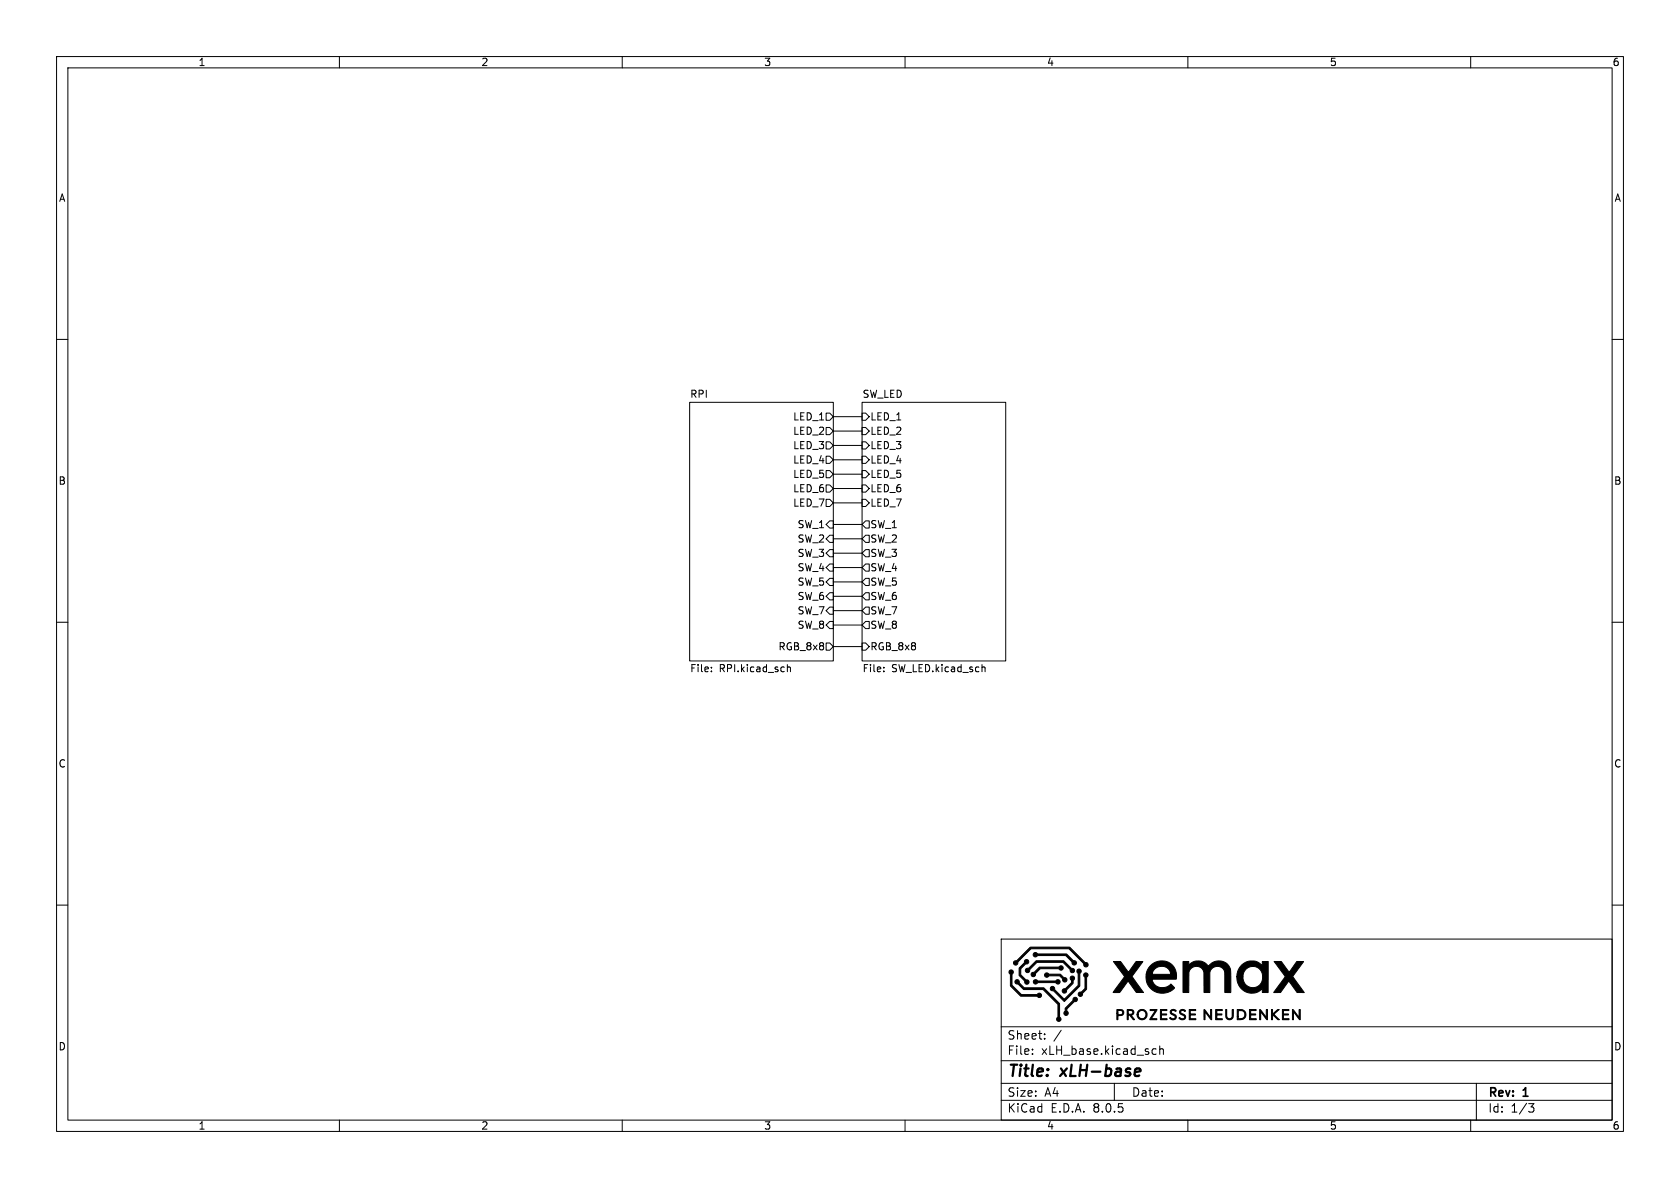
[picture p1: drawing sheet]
<svg xmlns="http://www.w3.org/2000/svg" width="297mm" height="210mm" viewBox="0 0 297 210" stroke-linecap="round" stroke-linejoin="round" font-family="sans-serif">
<g fill="none" stroke="#000" stroke-width=".18">
<path d="M10 10h277v190h-277zM12 12h273v186h-273zM60 10v2M110 10v2M160 10v2M210 10v2M260 10v2M10 60h2M285 60h2M121.9 71.1h25.4v45.7h-25.4zM146 73h.7l.6 .7-.6 .6h-.7zM146 75.6h.7l.6 .6-.6 .6h-.7z"/>
<path d="M146 78.1h.7l.6 .6-.6 .7h-.7zM147.3 76.2h5.1M147.3 78.7h5.1M147.3 73.7h5.1M152.4 71.1h25.4v45.7h-25.4zM152.4 73h.6l.7 .7-.7 .6h-.6zM152.4 75.6h.6l.7 .6-.7 .6h-.6zM152.4 78.1h.6l.7 .6-.7 .7h-.6zM146 80.6h.7l.6 .7-.6 .6h-.7zM146 95.3l.7-.7h.6v1.3h-.6zM146 85.7h.7l.6 .7-.6 .6h-.7zM146 83.2h.7l.6 .6-.6 .7h-.7z"/>
<path d="M146 88.3h.7l.6 .6-.6 .6h-.7zM146.7 92.1h.6v1.2h-.6l-.7-.6zM146.7 97.2h.6v1.2h-.6l-.7-.6zM147.3 81.3h5.1M147.3 86.4h5.1M147.3 83.8h5.1M147.3 97.8h5.1M147.3 95.3h5.1M147.3 88.9h5.1M147.3 92.7h5.1M152.4 80.6h.6l.7 .7-.7 .6h-.6zM152.4 85.7h.6l.7 .7-.7 .6h-.6z"/>
<path d="M152.4 83.2h.6l.7 .6-.7 .7h-.6zM152.4 88.3h.6l.7 .6-.7 .6h-.6zM153 94.6h.7v1.3h-.7l-.6-.6zM153 97.2h.7v1.2h-.7l-.6-.6zM153 92.1h.7v1.2h-.7l-.6-.6zM153 99.7h.7v1.3h-.7l-.6-.7zM10 110h2M125.8 118.6v.1M125.8 118v.1M139.2 118l.2-.1 .3 .1v.7M139.2 117.5v1.2M146 100.3l.7-.6h.6v1.3h-.6z"/>
<path d="M146 113.7h.7l.6 .6-.6 .6h-.7zM146 108l.7-.7h.6v1.3h-.6zM146 102.9l.7-.7h.6v1.3h-.6zM146 105.4l.7-.6h.6v1.2h-.6zM146.7 109.9h.6v1.2h-.6l-.7-.6zM147.3 105.4h5.1M147.3 100.3h5.1M147.3 102.9h5.1M147.3 110.5h5.1M147.3 114.3h5.1M147.3 108h5.1M152.4 113.7h.6l.7 .6-.7 .6h-.6z"/>
<path d="M153 102.2h.7v1.3h-.7l-.6-.6zM153 104.8h.7v1.2h-.7l-.6-.6zM153 107.3h.7v1.3h-.7l-.6-.6zM153 109.9h.7v1.2h-.7l-.6-.6zM156.2 118.6v.1M156.2 118v.1M173.7 118h.4l.1 .7M285 110h2M10 160h2M285 160h2M177 166h108v32h-108zM60 198v2"/>
<path d="M110 198v2M160 198v2M177 194.5h108M177 191.5h108M177 187.5h108M177 181.5h108M182.5 186.3v.1M182.5 185.5v.1M184.7 183.6v.1M184.7 182.8v.1M187.6 182.1l-1.3 2M197 191.5v3"/>
<path d="M203.8 186.3h.6M203.8 185.5h.6M205 185.5l.2-.1 .4 .1 .1 .9M205 184.9v1.5M210 198v2M260 198v2M261 191.5v6.5M270.2 195.1h1l-.5 .6 .4 .1 .1 .5-.3 .3h-.4"/>
</g>
<path d="M201 188.9l.6 .1v.4l-1 .1M201.4 190.1l-.2 .1" fill="none" stroke="#000" stroke-width=".4"/>
<g fill="#000" stroke="#000" stroke-width=".18">
<path d="M181.2 169.8a.4 .4 0 0 1 .5-.1 .4 .4 0 0 1 .1 .5 .4 .4 0 0 1-.5 .2l-.8 .8v1.1l.9 .9a.4 .4 0 0 1 .5 .4 .4 .4 0 0 1-.5 .4 .4 .4 0 0 1-.2-.6l-1-1v-1.3l.9-.9zM182.4 172l.4-.1 1-.9h3.4a.4 .4 0 0 1 .6-.2 .4 .4 0 0 1 0 .7 .4 .4 0 0 1-.6-.3h-3.3l-.8 .9a.4 .4 0 0 1-.5 .6 .4 .4 0 0 1-.2-.7zM182.8 173.3a.4 .4 0 0 1 .6 .1h3.3a.41 .41 0 0 1 .6-.1 .41 .41 0 0 1-.1 .7 .41 .41 0 0 1-.6-.3h-3.2a.4 .4 0 0 1-.5 .2 .4 .4 0 0 1-.1-.6zM178.5 171.6a.4 .4 0 0 1 .6 0 .4 .4 0 0 1-.2 .6v2l1.7 1.6h2.7a.41 .41 0 0 1 .7-.2 .41 .41 0 0 1 0 .7 .41 .41 0 0 1-.7-.2h-2.9l-1.8-1.8v-2.1l-.2-.4zM185.8 174.5a.4 .4 0 0 1 .5-.1 .4 .4 0 0 1 .1 .5l1.8 1.7 2.4-2.4v-2.1a.4 .4 0 0 1-.2-.6 .4 .4 0 0 1 .7 0 .4 .4 0 0 1-.2 .6v2.2l-2.7 2.7-2-1.9a.41 .41 0 0 1-.4-.1 .41 .41 0 0 1 0-.5zM189.3 172.7a.4 .4 0 0 1 .6 0 .4 .4 0 0 1-.2 .6v.5l-1.1 1.2a.4 .4 0 0 1-.4 .6 .4 .4 0 0 1-.4-.5 .4 .4 0 0 1 .5-.3l1.1-1.1v-.4a.47 .47 0 0 1-.1-.6zM184.8 172.1l.3-.1 .3 .2h2.1l.6 .6a.4 .4 0 0 1 .5 .4 .4 .4 0 0 1-.5 .4 .4 .4 0 0 1-.2-.6l-.6-.5h-1.9a.4 .4 0 0 1-.5 .2 .4 .4 0 0 1-.1-.6zM189.8 176.4a.4 .4 0 0 1 .7 .2 .4 .4 0 0 1-.6 .5l-1.3 1.3v.3a.41 .41 0 0 1 .1 .7 .41 .41 0 0 1-.6-.1 .41 .41 0 0 1 .2-.6v-.5l1.4-1.4zM181.4 171.3l.4-.1 1.4-1.4h4.9l1.3 1.4a.41 .41 0 0 1 .6 .3 .41 .41 0 0 1-.5 .5 .41 .41 0 0 1-.3-.6l-1.3-1.3h-4.6l-1.3 1.3a.4 .4 0 0 1-.4 .5 .4 .4 0 0 1-.2-.6zM182.8 168.5l.3-.1 .3 .2h5.2l1.1 1.2a.41 .41 0 0 1 .6 .3 .41 .41 0 0 1-.4 .5 .41 .41 0 0 1-.4-.6l-1.1-1.1h-5a.4 .4 0 0 1-.6 .2 .4 .4 0 0 1 0-.6zM191.6 172.1a.4 .4 0 0 1 .7 0 .4 .4 0 0 1-.2 .6v2.2l-.7 .7a.4 .4 0 0 1-.4 .5 .4 .4 0 0 1-.4-.4 .4 .4 0 0 1 .6-.3l.6-.7v-2l-.2-.2zM179.2 170l.5-.2 2.4-2.4h7l2.7 2.8a.41 .41 0 0 1 .6 .3 .41 .41 0 0 1-.5 .4 .41 .41 0 0 1-.3-.5l-2.6-2.7h-6.7l-2.3 2.3a.45 .45 0 0 1-.3 .5 .45 .45 0 0 1-.5-.2z"/>
<path d="M196.8 170h1.3l1.4 1.9 1.3-1.9h1.2l-1.6 2.2a.39 .39 0 0 0-.3 .4 .39 .39 0 0 0 .3 .3l1.8 2.5h-1.3l-1.5-2-.9 1.3a.92 .92 0 0 1-.8 .8l-.9-.1 2-2.8zM197.4 178.5h.4a.57 .57 0 0 1 .9 .4 .57 .57 0 0 1-.7 .6h-.4v.8h-.2v-1.2h.2a.21 .21 0 0 0 .1 .3 .21 .21 0 0 0 .2 0 .4 .4 0 0 0 .6-.4 .4 .4 0 0 0-.6-.4h-.3v.5h-.2zM199.3 178.5h.3a.54 .54 0 0 1 .8 .3 .54 .54 0 0 1-.4 .7l.6 .7-.2 .1-.7-.8h-.2v.8h-.2v-1h.2a.48 .48 0 0 0 .5 0 .48 .48 0 0 0 .2-.6l-.7-.1v.7h-.2zM203.4 170.7a2.65 2.65 0 0 1 3.2-.6 2.65 2.65 0 0 1 1.3 3h-4.2a1.94 1.94 0 0 0 3.3 .8l.4 .5a.25 .25 0 0 1 .3 .2 .25 .25 0 0 1-.3 .3 2.92 2.92 0 0 1-3.3 .3 2.92 2.92 0 0 1-1.5-3h4.4a1.67 1.67 0 0 0-1.7-1.4 1.67 1.67 0 0 0-1.6 1.4h-1.1l.3-.8zM212.8 178.5h.2l1 1.3v-1.3h.2v1.8l-1.2-1.4v1.4h-.1zM209.1 170h1.1v.6a2.18 2.18 0 0 1 3.4 .2 2.18 2.18 0 0 1 2.7-.8 2.18 2.18 0 0 1 1.3 2.5v3h-1.1v-2.8a1.41 1.41 0 0 0-.4-1.6 1.41 1.41 0 0 0-1.7 0l-.5 .8v3.6h-1l-.1-3.6a1.37 1.37 0 0 0-1.6-1 1.37 1.37 0 0 0-1 1.7v2.9h-1.1zM219.6 170.5a2.5 2.5 0 0 1 3.6 .2v-.7h1v5.5l-1-.1-.1-.7a2.6 2.6 0 0 1-3 .6 2.6 2.6 0 0 1-1.4-2.6h1a1.78 1.78 0 0 0 2.1 1.9 1.78 1.78 0 0 0 1.3-2.5 1.74 1.74 0 0 0-1.9-1.2 1.74 1.74 0 0 0-1.5 1.8h-1a2.83 2.83 0 0 1 .9-2.2zM222.7 178.5l.2 .1 1 1.3v-1.4h.2v1.8l-.2-.1-1-1.3v1.4h-.2zM224.8 178.5h.2v.8l.9-.8h.2l-.9 .8 1 1h-.3l-.9-.9v.9h-.2zM225.2 170h1.3l1.4 1.8 1.4-1.8h1.2l-2 2.6 2.1 2.9h-1.3l-1.5-2.1-1.4 2.1-1.2-.1 1.9-2.5a.29 .29 0 0 0 .1-.3 .29 .29 0 0 0-.2-.3zM228.5 178.5l.2 .1 .9 1.3 .1-1.4h.2v1.8l-.2-.1-1-1.3v1.4h-.2zM179.5 173.3a.41 .41 0 0 1 .5-.1 .41 .41 0 0 1 .2 .5l.9 .9h3.4l2.8 2.8v2.4a.4 .4 0 0 1 .2 .6 .4 .4 0 0 1-.6 0 .4 .4 0 0 1 .1-.6v-2.2l-2.6-2.7h-3.4l-1-.9a.41 .41 0 0 1-.5-.2 .41 .41 0 0 1 0-.5z"/>
<path d="M201.3 178.6a.89 .89 0 0 1 1.4 .3 .89 .89 0 0 1-.6 1.3 .89 .89 0 0 1-1.1-.8h.2a.7 .7 0 0 0 1 .6 .7 .7 0 0 0 .1-1.2 .7 .7 0 0 0-1.1 .4v.2h-.2zM203.3 178.5h1.2l-1 1.6h1v.2h-1.2l1-1.6-1-.1zM205.2 178.5h1.1v.1h-1v.6h.9v.2h-.9v.7h1v.2h-1.2zM207 178.6a.61 .61 0 0 1 .9 .1v.1a.42 .42 0 0 0-.5-.2 .42 .42 0 0 0-.3 .4l.1 .1a.61 .61 0 0 1 .7 .4 .61 .61 0 0 1-.1 .7 .61 .61 0 0 1-1-.3l.1-.1a.45 .45 0 0 0 .5 .3 .45 .45 0 0 0 .3-.4l-.2-.2a.6 .6 0 0 1-.5-.9zM208.7 178.6a.48 .48 0 0 1 .5-.2 .48 .48 0 0 1 .3 .4 .58 .58 0 0 0-.7 0 .55 .55 0 0 0 .6 .6 .55 .55 0 0 1 0 .8 .55 .55 0 0 1-.7 0l-.3-.2 .1-.2a.44 .44 0 0 0 .5 .3 .44 .44 0 0 0 .4-.5l-.2-.1a.57 .57 0 0 1-.6-.3 .57 .57 0 0 1 .1-.6zM210.2 178.5h1.2v.1h-1v.6h.9v.2h-.9v.7h1v.2h-1.2zM214.9 178.5h1.2v.1h-1v.6h.9v.2h-.9v.7h1v.2h-1.2zM216.7 178.5h.2v.5a.7 .7 0 0 0 .7 1l.2-.3v-1.2h.2v.8a.72 .72 0 0 1-.7 1 .72 .72 0 0 1-.6-1zM218.7 178.5h.5a.93 .93 0 0 1 1.1 1 .93 .93 0 0 1-1.3 .8h-.3v-.6h.2a.3 .3 0 0 0 .1 .4 .3 .3 0 0 0 .4 0 .71 .71 0 0 0 .7-.8 .71 .71 0 0 0-.8-.6h-.4v1h-.2zM220.9 178.5h1.2v.1h-1v.6h.9v.2h-.9v.7h1v.2h-1.2zM226.7 178.5h1.2v.1h-1v.6h.9v.2h-.9v.7h1v.2h-1.2z"/>
</g>
<g font-size="2.8">
<text x="178" y="190.9">Title:</text>
<text x="187.7" y="190.9">xLH-base</text>
</g>
<g font-size="2.1">
<text x="178" y="184">Sheet:</text>
<text x="178" y="186.7">File:</text>
<text x="184.1" y="186.7">xLH_base.kicad_sch</text>
<text x="178" y="196.9">KiCad</text>
<text x="178" y="194.1">Size:</text>
<text x="184.7" y="194.1">A4</text>
<text x="185.7" y="196.9">E.D.A.</text>
<text x="193.3" y="196.9">8.0.5</text>
<text x="200" y="194.1">Date:</text>
<text x="263" y="194.3">Rev:</text>
<text x="263" y="196.9">Id:</text>
<text x="267.1" y="196.9">1/3</text>
<text x="269.4" y="194.3">1</text>
</g>
<g font-size="1.8">
<text x="35" y="11.9">1</text>
<text x="85" y="11.9">2</text>
<text x="135" y="11.9">3</text>
<text x="185" y="11.9">4</text>
<text x="235" y="11.9">5</text>
<text x="285" y="11.9">6</text>
<text x="10.3" y="35.9">A</text>
<text x="285.3" y="35.9">A</text>
<text x="121.9" y="70.4">RPI</text>
<text x="152.4" y="70.4">SW_LED</text>
<text x="140.1" y="74.5">LED_1</text>
<text x="140.1" y="77.1">LED_2</text>
<text x="153.8" y="74.5">LED_1</text>
<text x="153.8" y="77.1">LED_2</text>
<text x="140.1" y="82.1">LED_4</text>
<text x="140.1" y="79.6">LED_3</text>
<text x="153.8" y="79.6">LED_3</text>
<text x="153.8" y="82.1">LED_4</text>
<text x="10.3" y="85.9">B</text>
<text x="140.1" y="87.2">LED_6</text>
<text x="140.1" y="84.7">LED_5</text>
<text x="140.1" y="89.8">LED_7</text>
<text x="153.8" y="87.2">LED_6</text>
<text x="153.8" y="84.7">LED_5</text>
<text x="153.8" y="89.8">LED_7</text>
<text x="285.3" y="85.9">B</text>
<text x="140.9" y="93.6">SW_1</text>
<text x="153.8" y="93.6">SW_1</text>
<text x="140.9" y="98.7">SW_3</text>
<text x="140.9" y="96.1">SW_2</text>
<text x="140.9" y="101.2">SW_4</text>
<text x="153.8" y="96.1">SW_2</text>
<text x="153.8" y="98.7">SW_3</text>
<text x="153.8" y="101.2">SW_4</text>
<text x="140.9" y="103.7">SW_5</text>
<text x="140.9" y="106.3">SW_6</text>
<text x="153.8" y="103.7">SW_5</text>
<text x="153.8" y="106.3">SW_6</text>
<text x="140.9" y="108.8">SW_7</text>
<text x="140.9" y="111.4">SW_8</text>
<text x="153.8" y="108.8">SW_7</text>
<text x="153.8" y="111.4">SW_8</text>
<text x="121.9" y="119.2">File:</text>
<text x="127.1" y="119.2">RPI.kicad_sch</text>
<text x="137.5" y="115.2">RGB_8x8</text>
<text x="152.4" y="119.2">File:</text>
<text x="153.8" y="115.2">RGB_8x8</text>
<text x="157.6" y="119.2">SW_LED.kicad_sch</text>
<text x="10.3" y="135.9">C</text>
<text x="285.3" y="135.9">C</text>
<text x="10.3" y="185.9">D</text>
<text x="285.3" y="185.9">D</text>
<text x="35" y="199.9">1</text>
<text x="85" y="199.9">2</text>
<text x="135" y="199.9">3</text>
<text x="185" y="199.9">4</text>
<text x="235" y="199.9">5</text>
<text x="285" y="199.9">6</text>
</g>
</svg>
